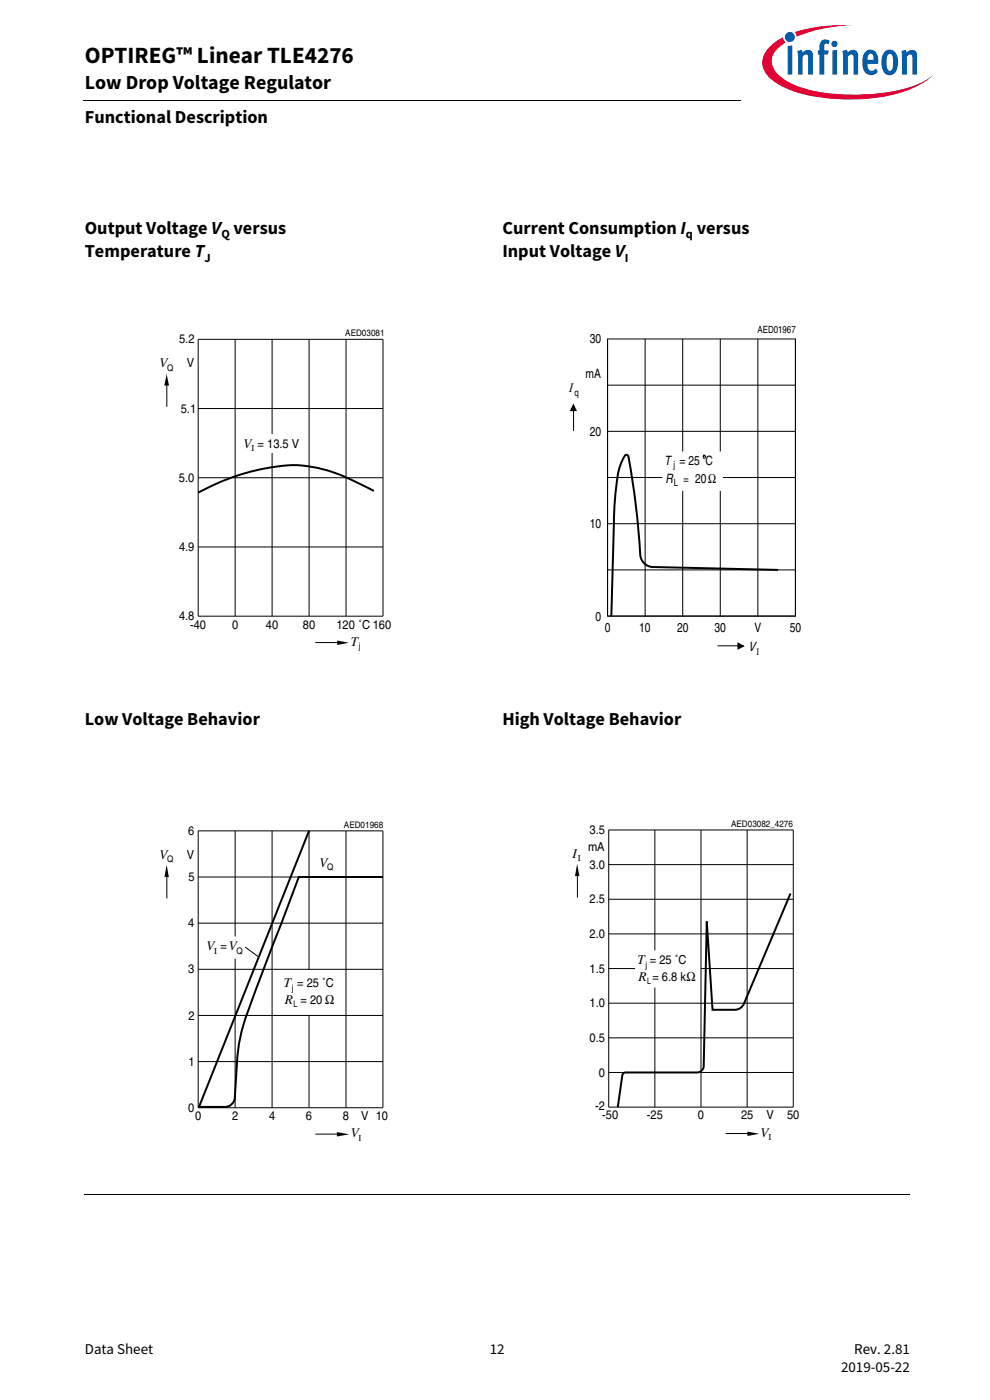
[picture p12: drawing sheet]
<svg xmlns="http://www.w3.org/2000/svg" width="210mm" height="297mm" viewBox="0 0 210 297" stroke-linecap="round" stroke-linejoin="round" font-family="sans-serif">
<path d="M17.7 21.3l.1 .1z" fill="#000"/>
<path d="M17.8 21.4h140.5" fill="none" stroke="#000" stroke-width=".21"/>
<path d="M157.3 5.1h42.7v21.5h-42.7z" fill="#fff"/>
<path d="M168.6 6.8l.4 1 1.4-.5a31.9 31.9 0 0 1 10.7-1.9 32.2 32.2 0 0 0-12.5 1.4zM163.4 9.8a4.3 4.3 0 0 0 0 6.9 21.8 21.8 0 0 0 11.7 4.1 38.5 38.5 0 0 0 18.7-2.1 14.3 14.3 0 0 0 4.2-2.8 18.4 18.4 0 0 1-8.8 3.5 40.4 40.4 0 0 1-20.2-1.2l-1.6-.7a6.4 6.4 0 0 1-3.7-4.4 5.1 5.1 0 0 1 2.9-4.1l-.3-.3-.2-.8-1 .5z" fill-rule="evenodd" fill="#e30034"/>
<path d="M166.5 7.8a1.06 1.06 0 0 0 2.1 0 1.06 1.06 0 0 0-2.1 0zM167.1 9.8v6h.9v-6.2zM169.1 10.8l.2 1.3v3.7h.9v-3.8l.7-.4h.3l.2 .3v3.9h1v-3.9a1.21 1.21 0 0 0-.8-1.3 1.21 1.21 0 0 0-1.4 .5l-.1-.6zM174.3 8.6a2.41 2.41 0 0 0-.5 2.1h-.3v.9h.3v4.2h1v-4.2h.8l.2-.9h-1v-.9a.49 .49 0 0 1 .3-.6 .49 .49 0 0 1 .6 .2l.3-.7a1.45 1.45 0 0 0-1.7-.1zM176.5 10.7v5.1h1v-5.2zM176.3 9.3a.7 .7 0 0 0 1.4 0 .7 .7 0 0 0-1.4 0zM178.7 10.8l.1 5h1v-3.8a.64 .64 0 0 1 .5-.5 .64 .64 0 0 1 .7 .4v3.9h1v-3.9a1.22 1.22 0 0 0-.8-1.3 1.22 1.22 0 0 0-1.4 .5l-.2-.6zM183.7 10.8a3.9 3.9 0 0 0-.1 4.7 1.76 1.76 0 0 0 2.6-.3l-.4-.7a.99 .99 0 0 1-1.6 .1l-.2-1.1h2.3v-.2a2.3 2.3 0 0 0-1.5-2.8h-.5zM184.2 11.7a.65 .65 0 0 1 .9-.2 .65 .65 0 0 1 .2 .9v.3h-1.3zM187.7 10.9a3.9 3.9 0 0 0 .1 4.8 1.68 1.68 0 0 0 2.6-1.5 3.8 3.8 0 0 0-.7-3.3 1.59 1.59 0 0 0-2 0zM188.4 11.6l.2-.1a.86 .86 0 0 1 .8 1.2v.7a1.26 1.26 0 0 1-.6 1.6 2.12 2.12 0 0 1-.7-2.3l.1-.9zM191.2 10.8l.1 5h1v-3.8l.7-.4h.3l.2 .3v3.9h1v-4.2a1.08 1.08 0 0 0-.6-1 1.08 1.08 0 0 0-1.3 .2l-.4 .3v-.6z" fill-rule="evenodd" fill="#005da9"/>
<g fill="none" stroke="#000" stroke-width=".21">
<path d="M42 72h39.2v58.7h-39.2zM49.9 72v58.7M57.7 72v20.1M65.6 72v58.7M73.4 72v58.7M128.9 71.9v58.8h39.8v-58.8M128.9 71.9h39.8v58.8h-39.8zM136.8 71.9v58.8M144.8 71.9v23.9M152.8 71.9v23.9M160.7 71.9v58.8M35.4 80.7v5.6"/>
<path d="M42 86.7h39.2M57.7 96.1v34.6M121.7 85.8v5.6M128.9 81.7h39.8M128.9 91.5h39.8M42 116h39.2M42 101.4h39.2M128.9 111.1h39.8M128.9 101.3h11.6M144.8 104.1v26.6M152.8 104.1v26.6M153.3 101.3h15.4"/>
<path d="M66.9 136.3h5.6M128.9 120.9h39.8M152.2 137h5.6M42 176.3h39.2v58.7h-39.2zM49.9 176.3v22.3M57.7 176.3v58.7M65.5 176.3v29.3M73.4 176.3v58.7M129.1 176.1h39.2v58.8h-39.2zM138.9 176.1v25.5M148.7 176.1v58.8M158.5 176.1v58.8"/>
<path d="M35.4 185v5.6M42 195.8h39.2M42 186.1h39.2M122.5 184.8v5.6M129.1 198.1h39.2M129.1 190.8h39.2M129.1 183.4h39.2M42 215.4h39.2M42 205.6h39.2M49.9 203.4v31.6M52 200.9l2.9 2.1M65.5 215.4v19.6"/>
<path d="M129.1 212.8h39.2M129.1 205.5h5.6M138.9 209.5v25.4M148.7 205.5h19.6M42 225.2h39.2M129.1 227.5h39.2M129.1 220.2h39.2M18 253.5h175M66.9 240.6h5.6M153.9 240.5h5.6"/>
<circle cx="149.4" cy="96.9" r=".27"/>
</g>
<path d="M35.3 79.4l.6 2.4h-1.1zM121.6 85.6l.8 1.6h-1.5zM71.5 135.9l2.3 .5-2.3 .4zM156.4 136.2l1.5 .9-1.5 .7zM35.3 183.6l.1 .1zM35.3 183.7l.5 2.4h-.9zM122.4 183.5l.5 2.4h-.9zM71.5 240.2l2.3 .5-2.3 .4zM158.5 240.1l2.3 .5-2.3 .4z" fill="#000"/>
<path d="M79.3 104.1a44.5 44.5 0 0 0-13.6-5.1l-2.7-.3h-2.1a47.5 47.5 0 0 0-18.9 5.8M165 120.9l-26.3-.6a2.79 2.79 0 0 1-2.9-2.6l-.6-7.5-.9-7.5-1-5.9-.2-.3h-.4a11.3 11.3 0 0 0-2 6.4l-.5 6.1-.5 21.7M65.5 176.3l-23.3 58.5M81.2 186.1h-17.8l-5.3 13.8a298.5 298.5 0 0 0-6.8 18.7l-.9 4.9-.6 9.3a2.1 2.1 0 0 1-2.1 2h-5.7M167.7 189.5l-9.9 23.4a2.1 2.1 0 0 1-1.9 1.3h-4.8l-1.2-18.7-.6 30.7a1.4 1.4 0 0 1-1.4 1.3h-15.2a.7 .7 0 0 0-.7 .6l-1 6.8" fill="none" stroke="#000" stroke-width=".42"/>
<text font-size="4.9" x="18" y="13.4">OPTIREG™ Linear TLE4276</text>
<text font-size="4.2" x="18" y="19">Low Drop Voltage Regulator</text>
<g font-size="3.9">
<text x="18" y="26.2">Functional Description</text>
<text x="18" y="49.6">Output Voltage V versus</text>
<text x="106.6" y="49.6">Current Consumption I versus</text>
<text x="18" y="54.5">Temperature T</text>
<text x="106.6" y="54.5">Input Voltage V</text>
<text x="18" y="153.7">Low Voltage Behavior</text>
<text x="106.6" y="153.7">High Voltage Behavior</text>
</g>
<g font-size="3.2">
<text x="18" y="287.3">Data Sheet</text>
<text x="103.9" y="287.3">12</text>
<text x="181.2" y="287.3">Rev. 2.81</text>
<text x="178.4" y="291.2">2019-05-22</text>
</g>
<g font-size="2.8">
<text x="33.8" y="77.9">V</text>
<text x="120.6" y="83.3">Ι</text>
<text x="51.7" y="95.1">V = 13.5 V</text>
<text x="150.2" y="102.4">Ω</text>
<text x="74.4" y="137">T</text>
<text x="158.7" y="138.1">V</text>
<text x="33.8" y="182.2">V</text>
<text x="67.8" y="184">V</text>
<text x="121.4" y="182">I</text>
<text x="43.8" y="201.6">V =V</text>
<text x="60.2" y="209.5">T = 25 ˚C</text>
<text x="135.2" y="204.6">T = 25 ˚C</text>
<text x="135.4" y="208.1">R = 6.8 kΩ</text>
<text x="60.4" y="213">R = 20 Ω</text>
<text x="74.4" y="241.3">V</text>
<text x="161.3" y="241.2">V</text>
</g>
<g font-size="2.7">
<text x="125.1" y="72.8">30</text>
<text x="124.2" y="80.2">mA</text>
<text x="125.1" y="92.4">20</text>
<text x="140.9" y="98.6">T = 25 C</text>
<text x="141.2" y="102.4">R</text>
<text x="125.1" y="112">10</text>
<text x="126.3" y="131.6">0</text>
<text x="128.3" y="134.1">0</text>
<text x="135.6" y="134.1">10</text>
<text x="143.6" y="134.1">20</text>
<text x="151.6" y="134.1">30</text>
<text x="160" y="134.1">V</text>
<text x="167.5" y="134.1">50</text>
</g>
<g font-size="2.6">
<text x="46.9" y="50.6">Q</text>
<text x="145.5" y="50.6">q</text>
<text x="43.3" y="55.5">J</text>
<text x="132.5" y="55.5">I</text>
<text x="38" y="72.9">5.2</text>
<text x="39.6" y="77.9">V</text>
<text x="38.3" y="87.5">5.1</text>
<text x="38" y="102.2">5.0</text>
<text x="38" y="116.9">4.9</text>
<text x="38" y="131.6">4.8</text>
<text x="40.3" y="133.3">-40</text>
<text x="49.2" y="133.3">0</text>
<text x="56.4" y="133.3">40</text>
<text x="64.2" y="133.3">80</text>
<text x="71.3" y="133.3">120 ˚C 160</text>
<text x="39.9" y="177.1">6</text>
<text x="125.1" y="176.9">3.5</text>
<text x="39.6" y="182.2">V</text>
<text x="124.7" y="180.4">mA</text>
<text x="125" y="184.3">3.0</text>
<text x="40" y="186.9">5</text>
<text x="125.1" y="191.6">2.5</text>
<text x="39.9" y="196.7">4</text>
<text x="125" y="199">2.0</text>
<text x="39.9" y="206.5">3</text>
<text x="125.1" y="206.3">1.5</text>
<text x="125" y="213.7">1.0</text>
<text x="40" y="216.3">2</text>
<text x="125.1" y="221">0.5</text>
<text x="40" y="226.1">1</text>
<text x="127" y="228.4">0</text>
<text x="39.9" y="235.9">0</text>
<text x="41.4" y="237.6">0</text>
<text x="49.2" y="237.6">2</text>
<text x="57.1" y="237.6">4</text>
<text x="64.9" y="237.6">6</text>
<text x="72.7" y="237.6">8</text>
<text x="76.6" y="237.6">V 10</text>
<text x="126.3" y="235.6">-2</text>
<text x="127.7" y="237.5">-50</text>
<text x="137.2" y="237.5">-25</text>
<text x="148" y="237.5">0</text>
<text x="157.2" y="237.5">25</text>
<text x="162.6" y="237.5">V</text>
<text x="167" y="237.5">50</text>
</g>
<text font-size="2.4" x="145" y="102.4">= 20</text>
<g font-size="2.1">
<text x="160.7" y="70.7">AED01967</text>
<text x="121.9" y="84">q</text>
<text x="142.8" y="99.3">j</text>
<text x="143" y="103.2">L</text>
<text x="160.5" y="138.9">Ι</text>
</g>
<g font-size="1.9">
<text x="73.2" y="71.3">AED03081</text>
<text x="35.5" y="78.6">Q</text>
<text x="53.3" y="95.8">I</text>
<text x="76.1" y="137.7">j</text>
<text x="73" y="175.6">AED01968</text>
<text x="155.1" y="175.4">AED03082_4276</text>
<text x="35.5" y="182.9">Q</text>
<text x="69.4" y="184.7">Q</text>
<text x="122.6" y="182.7">I</text>
<text x="45.4" y="202.3">I</text>
<text x="50.2" y="202.3">Q</text>
<text x="136.9" y="205.3">j</text>
<text x="137.2" y="208.8">L</text>
<text x="61.9" y="210.2">j</text>
<text x="62.2" y="213.7">L</text>
<text x="76.1" y="242">I</text>
<text x="163" y="241.9">I</text>
</g>
</svg>
